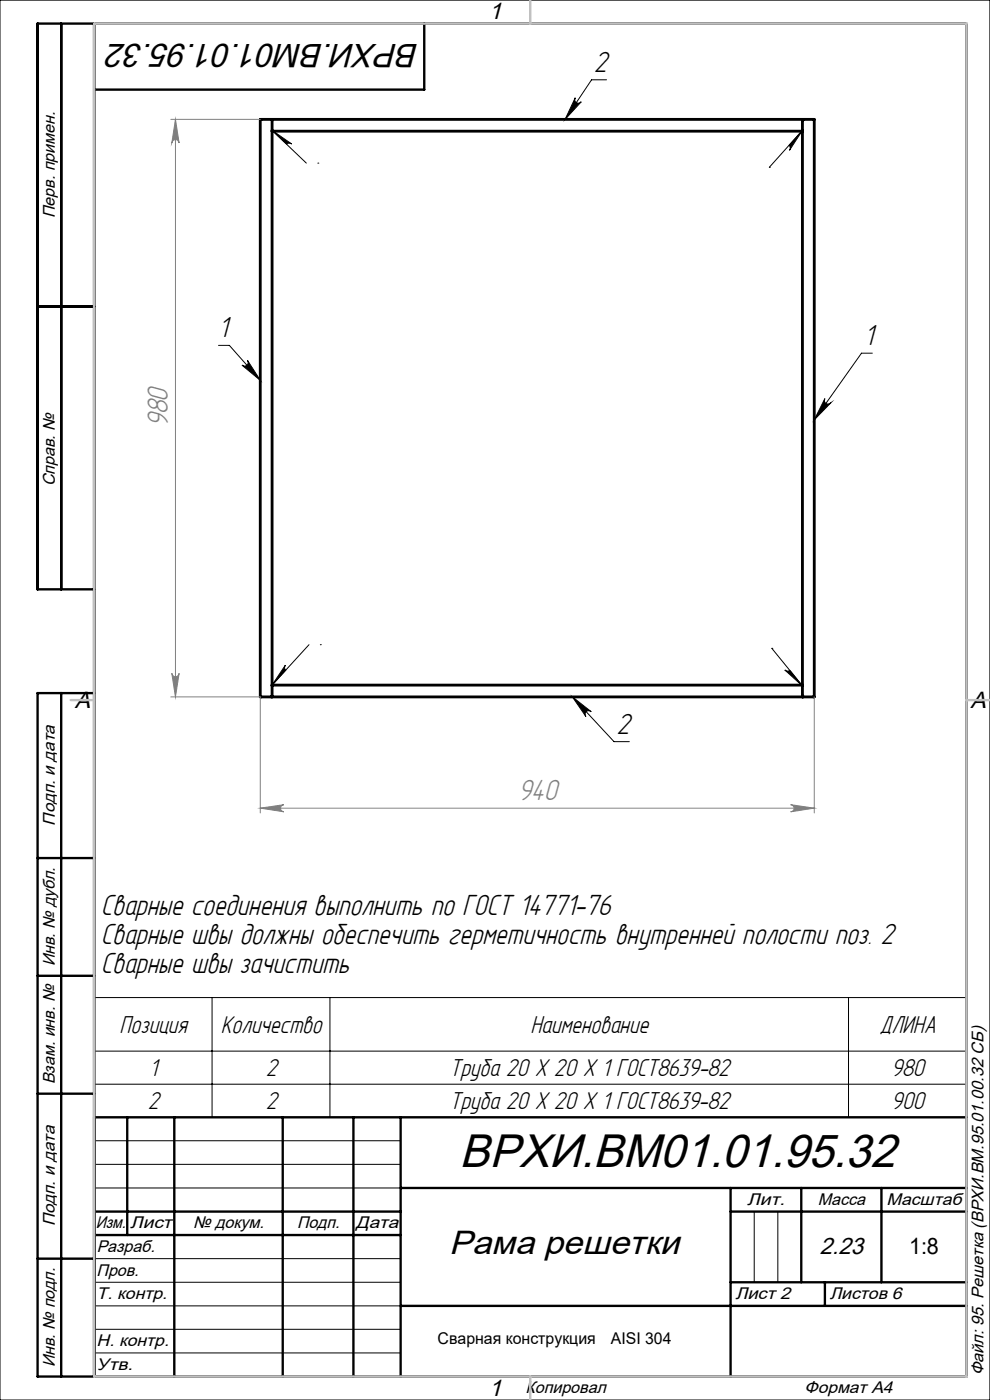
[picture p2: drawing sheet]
<svg xmlns="http://www.w3.org/2000/svg" width="210mm" height="297mm" viewBox="0 0 210 297" stroke-linecap="round" stroke-linejoin="round" font-family="sans-serif">
<path d="M57.7 25.3v2.5M57.7 25.3h-2.5v122.5h2.5M57.7 25.3h112.5M57.7 27.8v117.5M57.7 27.8h112.5M170.2 25.3h2.5v122.5h-2.5M170.2 25.3v2.5M170.2 27.8v117.5M57.7 145.3v2.5M57.7 147.8h112.5M57.7 145.3h112.5M170.2 145.3v2.5" fill="none" stroke="#000" stroke-width=".6"/>
<g fill="none" stroke="#000" stroke-width=".21">
<path d="M0 0h210v297h-210zM128.7 16.9h-3.2l-5.6 8.4M57.7 27.7l4.2 2.8-.7-.1-.4 .2zM57.7 27.7l7.3 6.9M67.4 34.6h.1M122 20.7a.76 .76 0 0 0 .3 1.1 .76 .76 0 0 0 1-.2l-3.4 3.7zM163.2 35.5h.1M170.2 27.7l-2.7 4.2 .1-.4-.2-.7zM170.2 27.7l-7 7.8M46.4 73.3h2.2l6.6 7.4M51.3 77.5a.78 .78 0 0 0 1.1 0 .78 .78 0 0 0 .1-1.1l2.7 4.3zM185 74.9h-2.3l-10 14.2"/>
<path d="M175 84.6a.77 .77 0 0 0 .2 1 .77 .77 0 0 0 1-.2l-3.5 3.7zM65.5 136.8l-7.8 8.5M67.9 136.8h.1M163.7 137.5h.1M163.7 137.5l6.5 8M60.5 141.1l-.1 .3a.62 .62 0 0 0 .2 .8l-2.9 3.1zM121.4 147.8l4 3.2a.76 .76 0 0 0-1 0 .76 .76 0 0 0-.1 1zM121.4 147.8l8.8 9.5h3.3M166.5 142.1l.6 .3 .4-.2 2.7 3.3zM20 211.6h185v25.4h-185zM45 211.6v25.4M70 211.6v25.4"/>
<path d="M180 211.6v25.4M20 223h185M20 230h185M20 242h65M20 247h65M20 252h65M160 257v15M165 257v15M20 267h65M20 272h65M20 277h65M20 282h65"/>
<path d="M20 287h65"/>
</g>
<path d="M36.2 25.3h19M37.2 25.3v122.5M37.2 25.3l.8 5a.78 .78 0 0 0-.8-.7 .78 .78 0 0 0-.8 .7zM36.2 147.8h19v24.7M36.4 142.8a.78 .78 0 0 0 .8 .7 .78 .78 0 0 0 .8-.7l-.8 5zM172.7 147.8v24.7M55.2 171.4l5-.7a.76 .76 0 0 0-.7 .8 .76 .76 0 0 0 .7 .7zM55.2 171.4h117.5M167.7 170.7l5 .7-5 .8a.76 .76 0 0 0 .8-.7 .76 .76 0 0 0-.8-.8z" fill="none" stroke="#808080" stroke-width=".21"/>
<g fill="none" stroke="#000" stroke-width=".5">
<path d="M13 5v120M20 5v287M90 5v14h-70M8 65h12M20 125h-12v-120h197v287h-197v-145h12M13 147v145M8 182h12M8 207h12M8 232h12M20 237h185M27 237v25M37 237v55"/>
<path d="M60 237v55M75 237v55M85 237v55M20 257h65M85 252h120M155 252v40M155 257h50M170 252v20M187 252v20M8 267h12M20 262h65M85 277h120"/>
<path d="M155 272h50M175 272v5"/>
</g>
<path d="M20 5h185v287h-185zM112.5 0v5M15 148.5h5M205 148.5h5M112.5 292v5" fill="none" stroke="#c0c0c0" stroke-width=".5"/>
<path d="M122 20.7a.76 .76 0 0 0 .3 1.1 .76 .76 0 0 0 1-.2l-3.4 3.7zM121.4 147.8l4 3.2a.76 .76 0 0 0-1 0 .76 .76 0 0 0-.1 1zM51.3 77.5a.78 .78 0 0 0 1.1 0 .78 .78 0 0 0 .1-1.1l2.7 4.3zM175 84.6a.77 .77 0 0 0 .2 1 .77 .77 0 0 0 1-.2l-3.5 3.7zM57.7 27.7l4.2 2.8-.7-.1-.4 .2zM170.2 27.7l-2.7 4.2 .1-.4-.2-.7zM60.5 141.1l-.1 .3a.62 .62 0 0 0 .2 .8l-2.9 3.1zM166.5 142.1l.6 .3 .4-.2 2.7 3.3z" fill="#000"/>
<g fill="#808080">
<path d="M55.2 171.4l5-.7a.76 .76 0 0 0-.7 .8 .76 .76 0 0 0 .7 .7zM167.7 170.7l5 .7-5 .8a.76 .76 0 0 0 .8-.7 .76 .76 0 0 0-.8-.8z"/>
<path d="M36.4 142.8a.78 .78 0 0 0 .8 .7 .78 .78 0 0 0 .8-.7l-.8 5zM37.2 25.3l.8 5a.78 .78 0 0 0-.8-.7 .78 .78 0 0 0-.8 .7z"/>
</g>
<text font-size="10" x="97.5" y="247.6">ВРХИ.ВМ01.01.95.32</text>
<g font-size="7.1">
<text x="88.9" y="9.3" transform="rotate(-180 88.9 9.3)">ВРХИ.ВМ01.01.95.32</text>
<text x="95.3" y="266.1">Рама решетки</text>
</g>
<g font-size="6.9">
<text x="126" y="15.2">2</text>
<text x="46.4" y="71.6">1</text>
<text x="183.3" y="73.2">1</text>
<text x="130.8" y="155.6">2</text>
<text x="21.4" y="194">Сварные соединения выполнить по ГОСТ 14771-76</text>
<text x="21.4" y="200.3">Сварные швы должны обеспечить герметичность внутренней полости поз. 2</text>
<text x="21.4" y="206.5">Сварные швы зачистить</text>
</g>
<g font-size="6.9" fill="#808080">
<text x="35.6" y="90.7" transform="rotate(-90 35.6 90.7)">980</text>
<text x="109.9" y="169.8">940</text>
</g>
<g font-size="5.8">
<text x="25.4" y="219.1">Позиция</text>
<text x="46.8" y="219.1">Количество</text>
<text x="112.5" y="219.1">Наименование</text>
<text x="186.5" y="219.1">ДЛИНА</text>
<text x="31.7" y="228.3">1</text>
<text x="56.4" y="228.3">2</text>
<text x="95.4" y="228.3">Труба 20 X 20 X 1 ГОСТ8639-82</text>
<text x="189.1" y="228.3">980</text>
<text x="31.4" y="235.3">2</text>
<text x="56.4" y="235.3">2</text>
<text x="95.4" y="235.3">Труба 20 X 20 X 1 ГОСТ8639-82</text>
<text x="189.1" y="235.3">900</text>
</g>
<g font-size="5">
<text x="103.7" y="4.1">1</text>
<text x="15.9" y="150.1">A</text>
<text x="205.9" y="150.1">A</text>
<text x="173.9" y="266">2.23</text>
<text x="103.7" y="296.1">1</text>
</g>
<text font-size="4.8" x="192.8" y="266">1:8</text>
<g font-size="3.6">
<text x="11.6" y="46.3" transform="rotate(-90 11.6 46.3)">Перв. примен.</text>
<text x="11.6" y="103.2" transform="rotate(-90 11.6 103.2)">Справ. №</text>
<text x="11.6" y="175.1" transform="rotate(-90 11.6 175.1)">Подп. и дата</text>
<text x="11.6" y="205" transform="rotate(-90 11.6 205)">Инв. № дубл.</text>
<text x="11.6" y="230" transform="rotate(-90 11.6 230)">Взам. инв. №</text>
<text x="158.5" y="255.6">Лит.</text>
<text x="173.5" y="255.6">Масса</text>
<text x="188.1" y="255.6">Масштаб</text>
<text x="11.6" y="260.1" transform="rotate(-90 11.6 260.1)">Подп. и дата</text>
<text x="20.3" y="260.6">Изм.</text>
<text x="27.6" y="260.6">Лист</text>
<text x="41" y="260.6">№ докум.</text>
<text x="63" y="260.6">Подп.</text>
<text x="75.5" y="260.6">Дата</text>
<text x="20.5" y="265.6">Разраб.</text>
<text x="20.5" y="275.6">Т. контр.</text>
<text x="20.5" y="270.6">Пров.</text>
<text x="156" y="275.6">Лист 2</text>
<text x="176" y="275.6">Листов 6</text>
<text x="20.5" y="285.6">Н. контр.</text>
<text x="11.6" y="290" transform="rotate(-90 11.6 290)">Инв. № подл.</text>
<text x="20.5" y="290.6">Утв.</text>
<text x="208.6" y="291.8" transform="rotate(-90 208.6 291.8)">Файл: 95. Решетка (ВРХИ.ВМ.95.01.00.32 СБ)</text>
<text x="111.5" y="295.6">Копировал</text>
<text x="170.7" y="295.6">Формат А4</text>
</g>
<g font-size="3.4">
<text x="92.8" y="285.2">Сварная конструкция</text>
<text x="129.6" y="285.2">AISI 304</text>
</g>
</svg>
